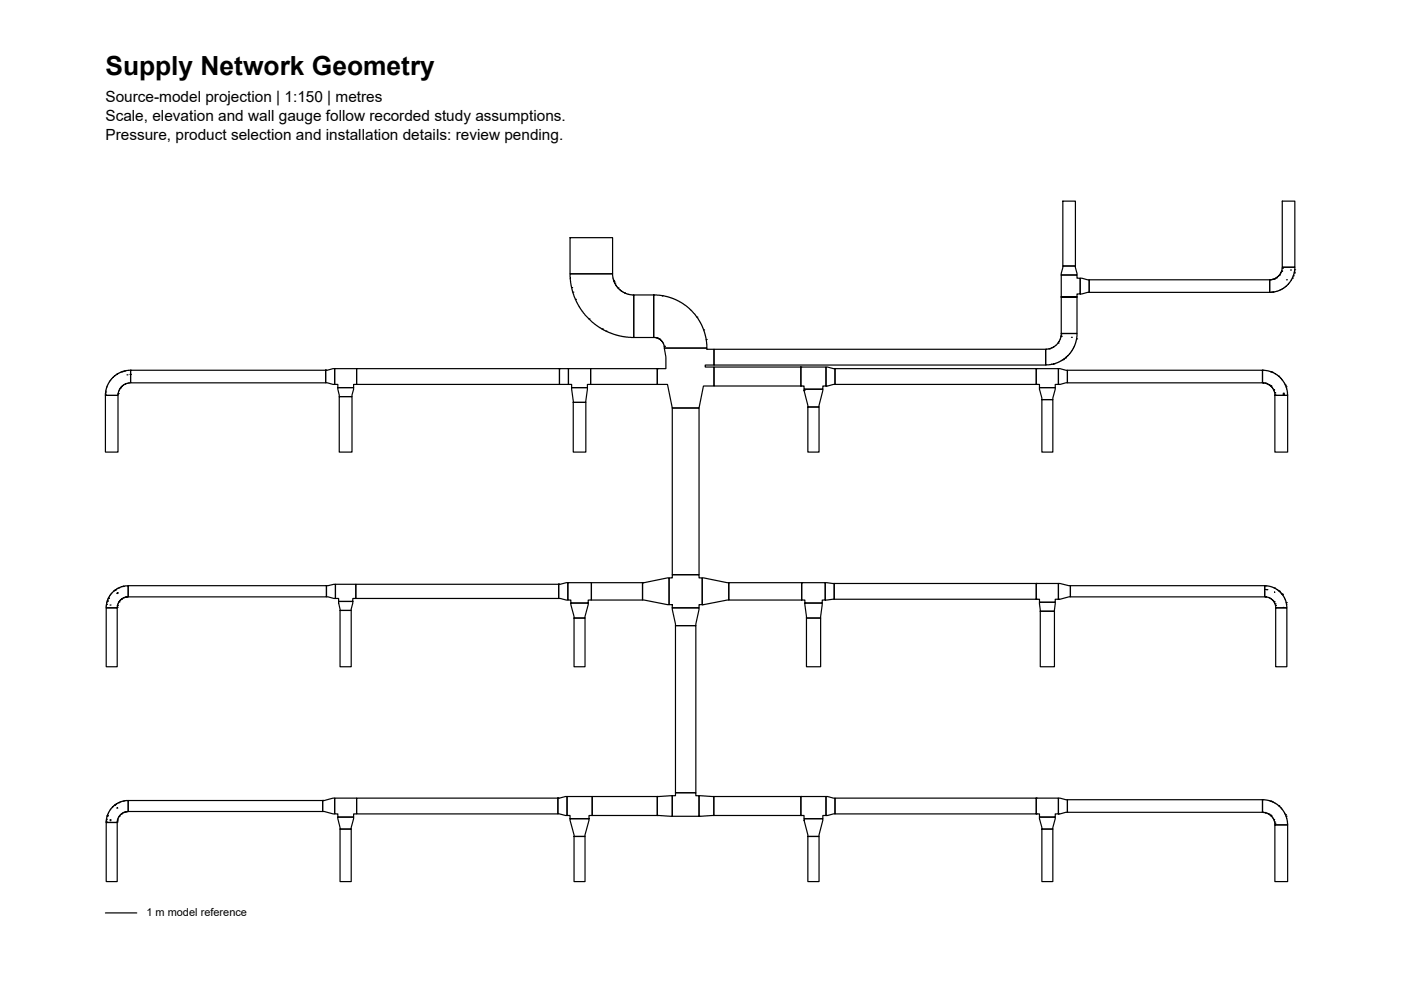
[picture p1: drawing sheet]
<svg xmlns="http://www.w3.org/2000/svg" width="297mm" height="210mm" viewBox="0 0 297 210" stroke-linecap="round" stroke-linejoin="round" font-family="sans-serif">
<!-- layer: BSA_NETWORK_OUTLINE -->
<g fill="none" stroke="#000" stroke-width=".25">
<path d="M120.9 58.1h9l.2 1.5 .9 1.5 1.5 1.1 .9 .3h1v9.1l-2.5-.3-2.9-.8-1.9-1.1-2.3-1.8-1.7-2.1-1.3-2.6-.7-2.4zM120.9 50.4h9v7.7h-9zM130.1 59.5h.1M130.2 59.7h.1M225 58.3v4.7h3.3v7.7h-3.3v-7.7h3.3v-.7h.7v-3.3h-.7v-.7zM225.3 56.4h2.7l.3 1.9h-3.3zM225.3 42.6h2.7v13.8h-2.7zM229 59l1.9 .3v2.7l-1.9 .3zM230.9 59.3h38.3v2.7h-38.3zM269.2 59.3h.1M269.5 59.3h.1M269.6 59.3h.1"/>
<path d="M269.7 59.2h.1M270 59.2h.1M270.1 59.2h.1M270.2 59.1h.1M270.6 58.9h.1M271.3 58.3h.1M271.7 57.5h.1M271.9 42.6h2.6v14.1h-2.6zM271.9 56.7h2.6l-.1 1.2-.4 1.1-.7 1.1-1.4 1.2-1.2 .5-1.5 .2v-2.7l1.1-.2 .8-.6 .6-.8zM271.9 56.9h.1M271.9 56.8h.1M272.8 59.3h.1"/>
<path d="M273.6 57.2h.1M274 59h.1M274.2 58.5h.1M274.4 57.9h.1M274.4 57.7h.1M274.5 57.2h.1M24.7 79.4h.1M25.9 78.8h.1M26.1 78.8h.1M26.4 78.7h.1M26.9 79.5h.1M27.6 79.4h.1"/>
<path d="M27.6 78.5h.1M27.7 78.5h41.3v2.7h-41.3zM69 78.5h.1M69 78.5l2-.3v3.3l-2-.3zM71 78.2h4.6v3.3h-.6v.7h-3.4v-.7h-.6zM75.6 78.2h43v3.3h-43zM118.6 78.2h.1M118.6 78.2h1.9v3.3h-1.9zM120.5 78.2h4.7v3.3h-.7v.7h-3.3v-.7h-.7zM121.2 61h.1M121.5 61.9h.1M122 63.5h.1"/>
<path d="M124.9 67.6h.1M125.2 78.2h14.2v3.3h-14.2zM127.7 69.8h.1M128.5 70.2h.1M130.3 60h.1M131 61.1h.1M132.4 62.1h.1M134.2 62.5h.1M134.4 62.5h4.2v9.1h-4.2zM138.6 62.5h.1M138.6 62.5l2.1 .2 2 .6 1.6 .8 1.9 1.3 1.8 2.1 .8 1.6 .9 2.6 .2 2.1h-9.1l-.1-.8-.4-.7-.8-.6-.9-.1zM139.1 71.6h.1"/>
<path d="M139.2 71.6h.1M139.4 71.7h.1M139.4 78.2h.1M139.8 71.9h.1M140.4 62.7h.1M140.8 73.5h.1M140.8 73.4h.1M140.8 73.8h9.1l-.1 .3h1.6v3.3h-1.9v.4h1.9v4h-2.3l-.9 4.7h-5.7l-1-5h-2.1v-3.3h1.8v-2.5zM147.7 67.2h.1M149.2 69.9h.1M149.7 72h.1M151.4 77.8h18.4v4h-18.4z"/>
<path d="M151.4 74.1h70.3v3.3h-70.3zM169.8 77.8h.1M169.8 77.8h5.3v4h-.6v.7h-4v-.7h-.7zM175.1 77.8l1.9 .4v3.3l-1.9 .3zM177 78.2h42.7v3.3h-42.7zM219.7 78.2h.1M219.7 78.2h4.7v3.3h-.7v.7h-3.3v-.7h-.7zM222.4 74h.1M222.6 73.9h.1M223 77.2h.1M223.4 77.1h.1M223.6 77.1h.1"/>
<path d="M224.1 73h.1M224.3 72.7h.1M224.4 78.2l1.9 .3v2.7l-1.9 .3zM225 71.3h.1M225 70.7h3.3l-.1 1.4-.4 1.3-.9 1.5-1.5 1.4-1.9 .8-1.8 .3v-3.3l1.3-.3 1.2-.8 .6-1.1zM225 70.8h.1M225 63h.1M225.4 76.3h.1M225.5 76.2h.1M225.9 75.9h.1M226.1 75.7h.1M226.3 78.5h41.4v2.7h-41.4z"/>
<path d="M227.2 71.5h.1M228.3 71.9h.1M267.7 78.5h.1M267.7 78.5l1.9 .3 1.5 .9 .8 .9 .6 1 .4 1 .1 1.2h-2.7l-.1-.9-.5-.8-1-.7-1-.2zM269.4 78.8h.1M269.5 78.8h.1M269.5 61.9h.1M269.7 78.9h.1M269.9 61.9h.1M271.1 79.8h.1M22.4 83.6h.1M22.4 83.8h2.6v12.1h-2.6z"/>
<path d="M22.4 83.1h.1M22.6 82.3h.1M23.9 80.1l1.8-1.2 .9-.3 1.1-.1v2.7l-1 .1-.7 .5-.8 1-.2 1h-2.6v-1l.3-1zM25 83.5h.1M25.1 83.5h.1M25.6 82.2h.1M26.8 81.3h.1M27.2 81.2h.1M71.6 82.2h3.4l-.4 1.9h-2.7zM71.9 84.1h2.7v11.8h-2.7zM121.2 82.2h3.3l-.3 3.1h-2.7zM121.5 85.3h2.7v10.6h-2.7z"/>
<path d="M142.5 86.5h5.7v35.3h-5.7zM169.8 81.8h.1M170.5 82.8h.1M170.5 82.5h4l-.8 3.8h-2.4zM171.3 86.3h2.4v9.6h-2.4zM175.1 81.8h.1M219.7 81.5h.1M220.4 82.2h3.3l-.5 2.5h-2.3zM220.9 84.7h2.3v11.2h-2.3zM224.4 81.5h.1M267.7 81.2h.1M267.8 81.2h.1"/>
<path d="M268.1 81.2h.1M268.4 81.3h.1M269 81.5h.1M269.3 81.8h.1M269.4 81.8h.1M269.5 81.9h.1M270 82.6h.1M270 82.7h.1M270.3 83.2h.1M270.3 83.8h2.7v12.1h-2.7zM270.3 83.6h.1M272.1 83.5h.1"/>
<path d="M272.1 83.4h.1M272.1 83.7h.1M272.5 81.7h.1M272.7 82h.1M22.5 128.9h2.3v12.5h-2.3zM22.6 128.2h.1M22.7 127.5h.1M22.8 127.4h.1M23 126.8h.1M23.3 128.3h.1M23.5 125.9l1.6-1.2 1.2-.4 .9-.1v2.3l-.9 .2-.8 .6-.5 .7-.2 .9h-2.3l.3-1.6zM24.3 125.2h.1"/>
<path d="M24.4 125.1h.1M24.8 125.8h.1M24.8 128.7h.1M24.9 128.4h.1M24.9 125.7h.1M25.2 124.6h.1M25.2 127.6h.1M25.7 127.1h.1M26.1 124.3h.1M26.2 126.7h.1M26.5 126.6h.1M26.6 126.6h.1"/>
<path d="M26.8 126.6h.1M26.8 126.5h.1M26.9 126.5h.1M27.2 124.2h42v2.3h-42zM69.2 124.2l1.9-.3v3l-1.9-.4zM71.1 123.9h4.3v3h-.6v.6h-3v-.6h-.7zM71.8 127.5h3l-.3 1.9h-2.4zM72.1 129.4h2.4v12h-2.4zM75.4 123.9h43v3h-43zM118.4 123.9h.1M118.4 123.9l2-.4v3.7l-2-.3zM120.4 123.5h5v3.7h-.7v.7h-3.7v-.7h-.6z"/>
<path d="M120.4 123.5h.1M121 127.9h3.7l-.7 3.1h-2.3zM121.7 131h2.3v10.4h-2.3zM125.4 123.5h10.8v3.7h-10.8zM136.2 123.5h.1M136.2 123.5l5.7-1v5.7l-5.7-1zM141.9 122.5h.6v-.7h5.7v.7h.7v5.7h-.7v.7h-5.7v-.7h-.6zM142.5 128.9h5.7l-.7 3.7h-4.3zM143.2 132.6h4.3v35.5h-4.3zM148.9 128.2h.1M148.9 122.5l5.6 1v3.7l-5.6 1zM154.5 123.5h15.5v3.7h-15.5z"/>
<path d="M170 123.5h.1M170 123.5h5v3.7h-.7v.7h-3.7v-.7h-.6zM170.6 127.9h.1M170.6 127.9h3.7l-.3 3.1h-3zM171 131h3v10.4h-3zM175 123.5l1.9 .2v3.4l-1.9 .1zM176.9 123.7h42.8v3.4h-42.8zM219.7 127.1h.1M219.7 123.7h4.7v3.4h-.7v.6h-3.3v-.6h-.7zM219.7 123.7h.1M220.4 127.7h3.3l-.1 1.9h-3zM220.6 129.6h3v11.8h-3z"/>
<path d="M224.4 127.1h.1M224.4 123.7l2.5 .5v2.3l-2.5 .6zM226.9 124.2h41.2v2.3h-41.2zM268.1 124.2l1.7 .3 1.6 1 .6 .7 .5 .9 .3 1.8h-2.3l-.2-1.1-.5-.6-.8-.5-.9-.2zM268.2 125h.1M268.3 126.5h.1M268.4 124.2h.1M268.5 126.5h.1M268.6 125h.1M270 127.5h.1M270.1 127.6h.1M270.2 124.7h.1"/>
<path d="M270.3 125.6h.1M270.3 128h.1M270.4 128.4h.1M270.5 128.9h2.3v12.5h-2.3zM271.2 125.4h.1M271.8 125.9h.1M271.8 126h.1M271.9 126.1h.1M272 128.8h.1M272.7 127.8h.1M272.8 128.2h.1M22.5 174.1h.1"/>
<path d="M22.5 174.4h2.3v12.5h-2.3zM22.6 173.7h.1M22.7 173h.1M22.8 172.9h.1M23 172.4h.1M23.3 174h.1M23.3 173.8h.1M24 170.9l1.5-.9 1.7-.3v2.4l-.9 .1-.9 .6-.4 .8-.2 .8h-2.3l.3-1.7 .6-1zM24.3 170.7h.1M24.4 170.6h.1M24.8 171.3h.1M24.8 174.3h.1"/>
<path d="M24.9 173.9h.1M24.9 171.3h.1M25.2 170.2h.1M25.2 173.1h.1M25.7 172.6h.1M26.1 169.9h.1M26.2 172.3h.1M26.5 172.1h.1M26.6 172.1h.1M26.8 172.1h.1M26.9 172.1h.1M27.2 169.7h41.2v2.4h-41.2z"/>
<path d="M68.4 169.7h.1M68.4 169.7l2.6-.5v3.4l-2.6-.5zM71 169.2h4.6v3.4h-.6v.6h-3.4v-.6h-.6zM71.6 173.2h3.4l-.5 2.6h-2.4zM72.1 175.8h2.4v11.1h-2.4zM75.6 169.2h42.7v3.4h-42.7zM118.3 169.2h.1M118.3 169.2l1.9-.3v4l-1.9-.3zM120.2 168.9h5.4v4h-.7v.7h-4v-.7h-.7zM120.9 173.6h4l-.9 3.7h-2.3zM121.7 177.3h2.3v9.6h-2.3zM125.6 168.9h13.8v4h-13.8z"/>
<path d="M139.4 172.9h.1M139.4 168.9l3.1-.2v4.4l-3.1-.2zM139.4 168.9h.1M142.5 168.7h.7v-.6h4.3v.6h.7v4.4h-5.7zM148.2 173.1h.1M148.2 168.7l3.1 .2v4l-3.1 .2zM151.3 168.9h18.5v4h-18.5zM169.8 172.9h.1M169.8 168.9h5.3v4h-.6v.7h-4v-.7h-.7zM169.8 168.9h.1M170.5 173.6h4l-.8 3.7h-2.4zM171.3 177.3h2.4v9.6h-2.4z"/>
<path d="M175.1 172.9h.1M175.1 168.9l1.9 .3v3.4l-1.9 .3zM177 169.2h42.7v3.4h-42.7zM219.7 172.6h.1M219.7 169.2h4.7v3.4h-.7v.6h-3.3v-.6h-.7zM219.7 169.2h.1M220.4 173.2h3.3l-.5 2.6h-2.3zM220.9 175.8h2.3v11.1h-2.3zM224.4 172.6h.1M224.4 169.2l1.9 .4v2.6l-1.9 .4zM226.3 169.6h41.4v2.6h-41.4zM267.7 169.6h.1"/>
<path d="M267.7 169.6l1.9 .3 1.5 .9 .8 .8 .6 1.1 .4 1 .1 1.2h-2.7l-.1-.9-.5-.9-1-.7-1-.2zM267.7 172.2h.1M267.8 172.2h.1M268.1 172.3h.1M268.4 172.3h.1M269 172.6h.1M269.3 172.8h.1M269.4 169.9h.1M269.4 172.9h.1M269.5 172.9h.1M269.5 169.9h.1M269.7 170h.1"/>
<path d="M270 173.8h.1M270.3 174.3h.1M270.3 174.6h.1M270.3 174.9h2.7v12h-2.7zM271.1 170.8h.1M272.5 172.7h.1M272.7 173.1h.1"/>
</g>
<!-- layer: BSA_SECTION_REFERENCE -->
<path d="M22.4 193.6h6.6" fill="none" stroke="#000" stroke-width=".25"/>
<text font-size="5.6" x="22.4" y="16">Supply Network Geometry</text>
<g font-size="3.3">
<text x="22.4" y="21.6">Source-model projection | 1:150 | metres</text>
<text x="22.4" y="25.6">Scale, elevation and wall gauge follow recorded study assumptions.</text>
<text x="22.4" y="29.6">Pressure, product selection and installation details: review pending.</text>
</g>
<text font-size="2.3" x="31" y="194.2">1 m model reference</text>
</svg>
